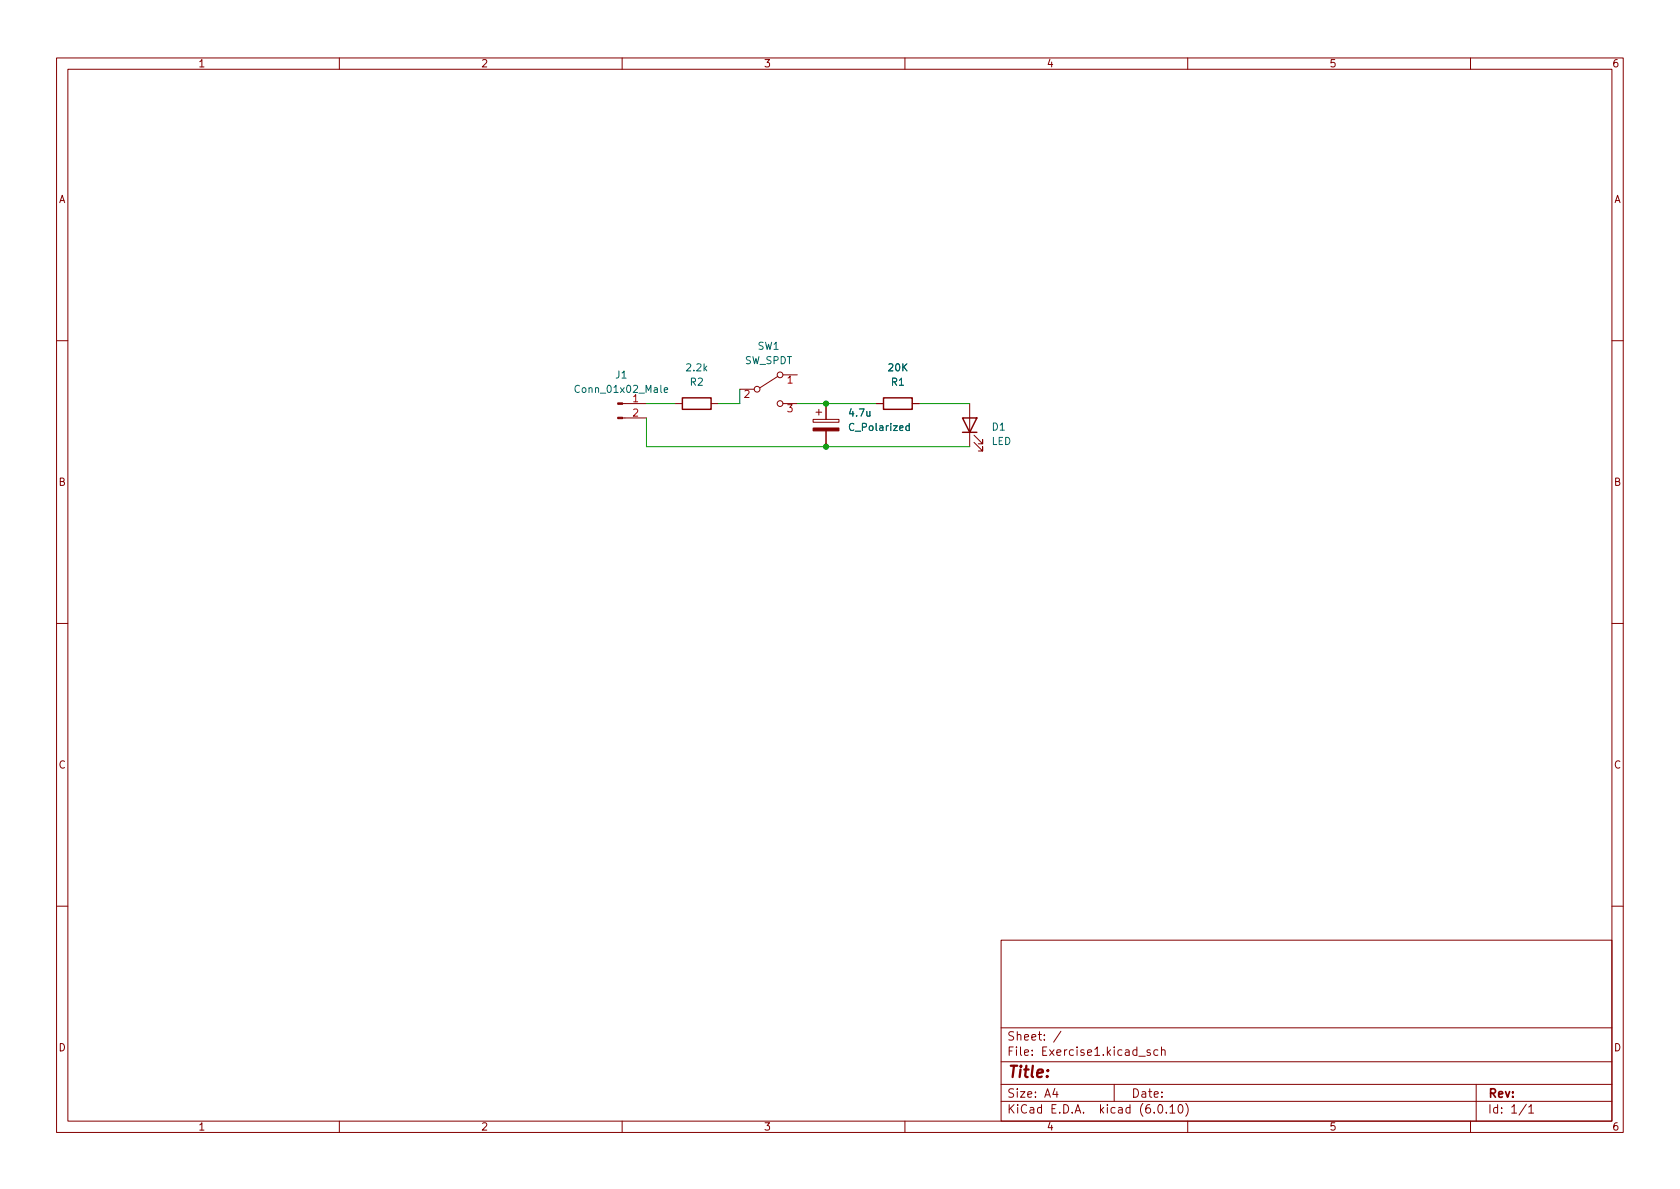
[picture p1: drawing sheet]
<svg xmlns="http://www.w3.org/2000/svg" width="297mm" height="210mm" viewBox="0 0 297 210" stroke-linecap="round" stroke-linejoin="round" font-family="sans-serif">
<g fill="none" stroke="#840000" stroke-width=".18">
<path d="M10 10.2h277v190.1h-277zM12 12.2h273v186.1h-273zM60 10.2v2M110 10.2v2M160 10.2v2M210 10.2v2M260 10.2v2M10 60.2h2M110.1 71.4h4.2M110.1 73.9h4.2M119.4 71.4h1.2M125.7 71.4h1.3"/>
<path d="M130.8 68.8h2.5M137.5 66.5l-3.1 2.1M138.4 71.4h2.6M138.4 66.3h2.6M143.8 74.2h4.5v.5h-4.5zM144.3 72.9h1M144.8 72.4v1M146 71.4v2.8M146 76.2v2.8M154.9 71.4h1.3M161.3 71.4h1.3M171.4 71.4v7.6"/>
<path d="M172.2 78.2l1.5 1.6v-.8v.8h-.7M172.2 77l1.5 1.5v-.8v.8h-.7M285 60.2h2M10 110.2h2M285 110.2h2M10 160.2h2M177 166.3h108v32h-108zM285 160.2h2M60 198.3v2M110 198.3v2M160 198.3v2M177 194.8h108"/>
<path d="M177 191.8h108M177 187.8h108M177 181.8h108M186.5 192.5l-.4 1h1M186.9 193v1M187.6 182.4l-1.3 1.9M197 191.8v3M201.4 186.8h1.1M203.4 185.7l-.4-.1-.2 .2 .1 .3 .5 .1v.4h-.6M204.7 185.7l-.4-.1-.3 .3v.4l.1 .3h.6M204.9 195.4l.2-.1a.81 .81 0 0 1 .6 .7 .81 .81 0 0 1-.3 .8h-.2a.81 .81 0 0 1-.6-.6 .81 .81 0 0 1 .3-.8zM205.4 185.8l.2-.2 .3 .1 .1 .9"/>
<path d="M205.4 185.1v1.5M206.2 196.7v.1M206.9 195.8l.4-.5v1.5M206.9 196.8h.8M208.5 195.4l.1-.1a.81 .81 0 0 1 .6 .7 .81 .81 0 0 1-.3 .8h-.1a.81 .81 0 0 1-.6-.6 .81 .81 0 0 1 .3-.8zM209.6 195.1a1.72 1.72 0 0 1 0 2.3M210 198.3v2M260 198.3v2M261 191.8v6.5M269.9 195.3l-1.3 1.9M270.3 195.8l.4-.5v1.5M270.3 196.8h.9"/>
<circle cx="133.9" cy="68.8" r=".51"/>
<circle cx="137.9" cy="66.3" r=".51"/>
<circle cx="137.9" cy="71.4" r=".51"/>
</g>
<path d="M120.6 70.4h5.1v2h-5.1zM156.2 70.4h5.1v2h-5.1zM170.2 73.9h2.5l-1.3 2.5zM170.2 76.4h2.5" fill="none" stroke="#840000" stroke-width=".25"/>
<g fill="#840000" stroke="#840000" stroke-width=".18">
<path d="M143.8 75.7h4.5v.5h-4.5z"/>
<path d="M109.2 73.8h.9v.2h-.9z"/>
<path d="M109.2 71.2h.9v.3h-.9z"/>
</g>
<path d="M117.4 69l.6-.1v-.3h-.4l-.2 .1 .1 .6h.5M160.8 75.3h-.4l-.2 .2 .1 .6h.5M160.8 74.9v1.2" fill="none" stroke="#006464" stroke-width=".18"/>
<path d="M114.3 71.4h5.1M114.3 73.9v5.1h57.1M130.8 68.8v2.6h-3.8M141 71.4h13.9M162.6 71.4h8.8" fill="none" stroke="#009600" stroke-width=".18"/>
<g fill="#009600" stroke="#009600" stroke-width=".18">
<circle cx="146" cy="79" r=".46"/>
<circle cx="146" cy="71.4" r=".46"/>
</g>
<text font-size="2.8" fill="#840000" x="178" y="190.6">Title:</text>
<g font-size="2.1" fill="#840000">
<text x="178" y="184">Sheet: /</text>
<text x="178" y="186.7">File: Exercise1.kicad_sch</text>
<text x="178" y="196.9">KiCad E.D.A. kicad (6.0.10)</text>
<text x="178" y="194.1">Size: A4</text>
<text x="200" y="194.1">Date:</text>
<text x="263" y="194.1">Rev:</text>
<text x="263" y="196.9">Id: 1/1</text>
</g>
<g font-size="1.8" fill="#840000">
<text x="35" y="11.9">1</text>
<text x="85" y="11.9">2</text>
<text x="135" y="11.9">3</text>
<text x="185" y="11.9">4</text>
<text x="235" y="11.9">5</text>
<text x="285" y="11.9">6</text>
<text x="10.3" y="35.9">A</text>
<text x="285.3" y="35.9">A</text>
<text x="10.3" y="85.9">B</text>
<text x="285.3" y="85.9">B</text>
<text x="10.3" y="135.9">C</text>
<text x="285.3" y="135.9">C</text>
<text x="10.3" y="185.9">D</text>
<text x="285.3" y="185.9">D</text>
<text x="35" y="199.9">1</text>
<text x="85" y="199.9">2</text>
<text x="135" y="199.9">3</text>
<text x="185" y="199.9">4</text>
<text x="235" y="199.9">5</text>
<text x="285" y="199.9">6</text>
</g>
<g font-size="1.8" fill="#006464">
<text x="121.5" y="65.7">2.2k</text>
<text x="131.6" y="64.4">SW_SPDT</text>
<text x="134" y="61.8">SW1</text>
<text x="157.1" y="65.7">20K</text>
<text x="102.2" y="69.5">Conn_01x02_Male</text>
<text x="108.9" y="66.9">J1</text>
<text x="122.1" y="68.2">R2</text>
<text x="157.6" y="68.2">R1</text>
<text x="150.3" y="73.7">4.7u</text>
<text x="150.4" y="76.2">C_Polarized</text>
<text x="175.4" y="76.1">D1</text>
<text x="175.3" y="78.7">LED</text>
</g>
<g font-size="1.8" fill="#a90000">
<text x="111.9" y="71.1">1</text>
<text x="131.6" y="70.4">2</text>
<text x="139.2" y="67.8">1</text>
<text x="111.9" y="73.7">2</text>
<text x="139.2" y="72.9">3</text>
</g>
</svg>
